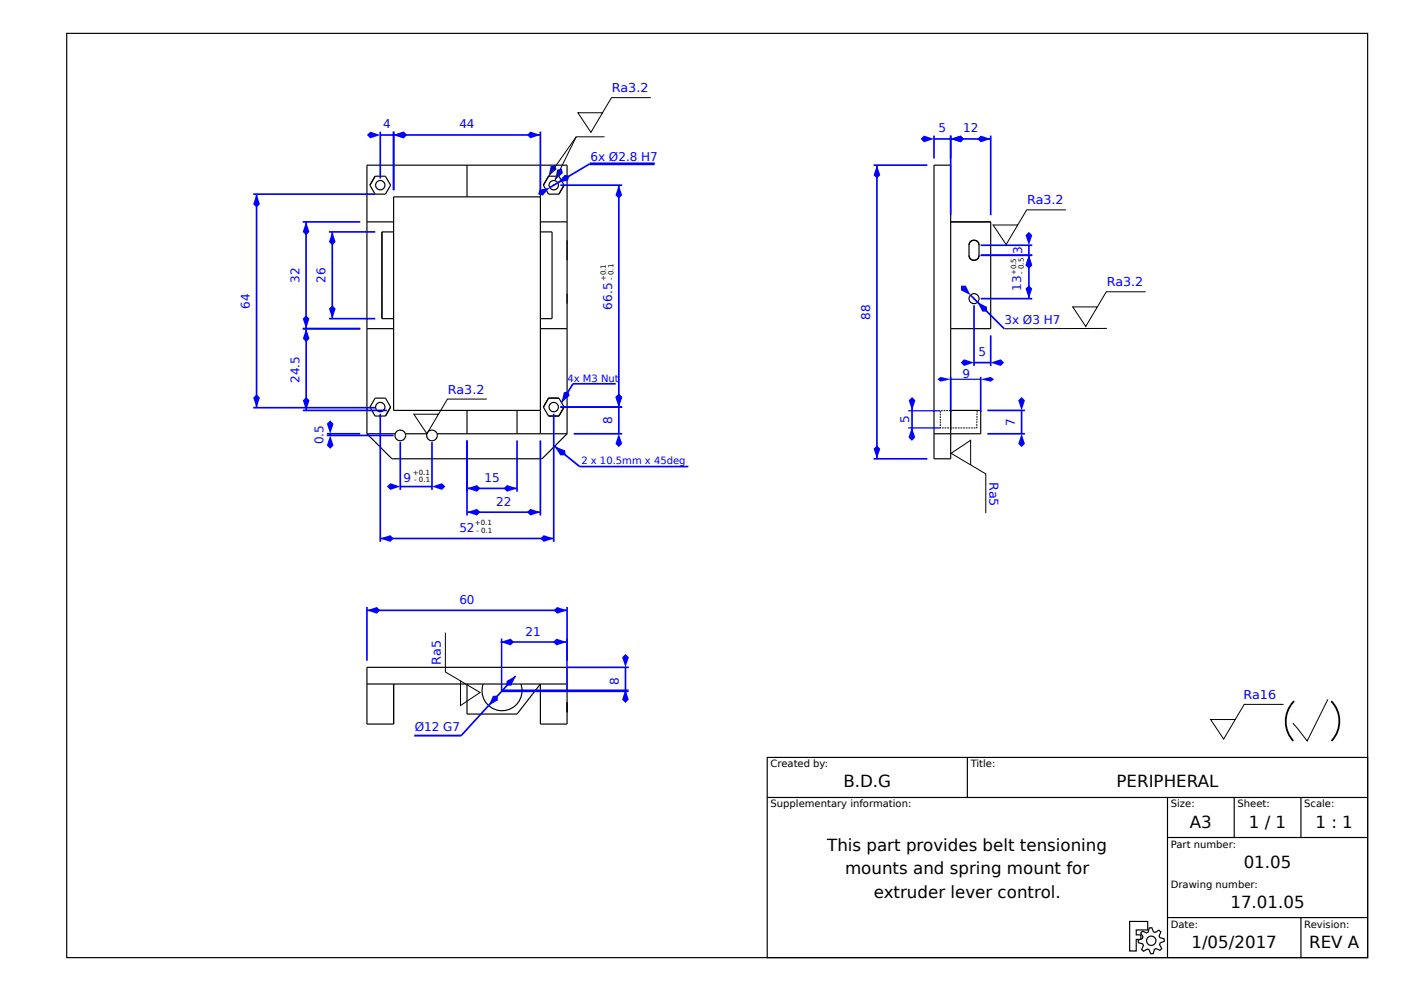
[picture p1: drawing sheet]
<svg xmlns="http://www.w3.org/2000/svg" width="420mm" height="297mm" viewBox="0 0 420 297" stroke-linecap="round" stroke-linejoin="round" font-family="sans-serif">
<g fill="none" stroke="#000" stroke-width=".35">
<path d="M20 10h390v277h-390zM112.5 52.8h3l1.6 2.7-1.6 2.7h-3l-1.6-2.7zM140 49.5v9.5M162 49.5v80.5M162 59h-44v64h44M164.4 52.8h3.2l1.5 2.7-1.5 2.7h-3.2l-1.5-2.7zM280 49.5h5v88h-5zM110 66.5h8M118 69.5h-3.5v26h3.5M162 69.5h3.5v26h-3.5M162 66.5h8M285 66.5h12v32h-12"/>
<path d="M291 72.4a1.52 1.52 0 0 1 1.6-.3 1.52 1.52 0 0 1 .9 1.4v3a1.5 1.5 0 0 1-1.5 1.5 1.5 1.5 0 0 1-1.5-1.5v-3zM110 98.5h8M162 98.5h8M112.5 119.3h3l1.6 2.7-1.6 2.7h-3l-1.6-2.7zM164.4 119.3h3.2l1.5 2.7-1.5 2.7h-3.2l-1.5-2.7zM110 130v-80.5h60v80.5M110 130h8.5M110 130l7.5 7.5h45l7.5-7.5M118.5 130a1.6 1.6 0 0 0 1.5 2.1 1.6 1.6 0 0 0 1.5-2.1M118.5 130a1.6 1.6 0 0 1 1.5-1.1 1.6 1.6 0 0 1 1.5 1.1M121.5 130h6.5M128 130a1.6 1.6 0 0 0 1.5 2.1 1.6 1.6 0 0 0 1.5-2.1"/>
<path d="M128 130a1.6 1.6 0 0 1 1.5-1.1 1.6 1.6 0 0 1 1.5 1.1M131 130h39M140 123v7M155 123v7M285 123h9v7h-14M110 205h60M118 205v12h-8v-17h60v17h-8v-12l-7 9h-15v-9M144.8 205a6 6 0 0 0 5.7 8 6 6 0 0 0 5.7-8M230 227h180v60h-180zM230 239h180M290 227v12M350 239v48"/>
<path d="M370 239v12M390 239v12M350 251h60M338.7 276.2h5.4v2.5h-3.5v1.5h1.4v1.3h-1.4v3.5h-1.9zM342.5 279.1l1.2 .5 .5-.2 .3-1.3 .8-.1 .5 1.3 .5 .2 1.1-.7 .6 .5-.5 1.2 .2 .5 1.3 .3v.8l-1.2 .5-.2 .5 .7 1.2-.5 .5-1.3-.5-.4 .2-.4 1.3h-.7l-.5-1.2-.5-.2-1.2 .7-.6-.5 .6-1.2-.3-.5-1.2-.4-.1-.7 1.3-.5 .1-.5-.6-1.2zM350 275h60M390 275v12"/>
<circle cx="114" cy="55.5" r="1.4"/>
<circle cx="166" cy="55.5" r="1.4"/>
<circle cx="292" cy="89.5" r="1.5"/>
<circle cx="114" cy="122" r="1.4"/>
<circle cx="166" cy="122" r="1.4"/>
<circle cx="345.1" cy="281.9" r="1.4"/>
</g>
<path d="M110 181.9v16.1M110 182.9h60M170 181.9v16.1" fill="none" stroke="#00f" stroke-width=".5"/>
<g fill="#00f">
<path d="M167 181.9l3 1-3 1-1-1z"/>
<path d="M110 182.9l3-1 1 1-1 1z"/>
<path d="M165.8 192.4l1-1 3 1-3 1z"/>
<path d="M150.1 192.4l3-1 1 1-1 1z"/>
</g>
<path d="M261.9 49.5h16.1M262.9 49.5v88M261.9 137.5h16.1" fill="none" stroke="#00f" stroke-width=".5"/>
<g fill="#00f">
<path d="M262.9 49.5l1 3-1 1-1-1z"/>
<path d="M262.9 133.5l1 1-1 3-1-3z"/>
</g>
<path d="M296 123h11.3M296 130h11.3M306.3 123v7" fill="none" stroke="#00f" stroke-width=".5"/>
<g fill="#00f">
<path d="M306.3 130l1 3-1 1-1-1z"/>
<path d="M305.3 120l1-1 1 1-1 3z"/>
</g>
<path d="M285 113v10.5M285 113.7h9M294 113v10.5" fill="none" stroke="#00f" stroke-width=".42"/>
<g fill="#00f">
<path d="M281 113.7l1-.7 3 .7-3 .7z"/>
<path d="M294 113.7l3-.7 1 .7-1 .7z"/>
</g>
<path d="M140 132v15.4M155 132v15.4M140 146.4h15" fill="none" stroke="#00f" stroke-width=".5"/>
<g fill="#00f">
<path d="M151 146.4l1-1 3 1-3 1z"/>
<path d="M140 146.4l3-1 1 1-1 1z"/>
</g>
<path d="M140 132v22.5M162 132v22.5M140 153.5h22" fill="none" stroke="#00f" stroke-width=".5"/>
<g fill="#00f">
<path d="M158 153.5l1-1 3 1-3 1z"/>
<path d="M140 153.5l3-1 1 1-1 1z"/>
</g>
<path d="M150.1 192.4h19.7" fill="none" stroke="#00f" stroke-width=".47"/>
<path d="M120 132.5v14.3M129.5 132.5v14.3M120 145.8h9.5" fill="none" stroke="#00f" stroke-width=".5"/>
<g fill="#00f">
<path d="M129.5 145.8l3-1 1 1-1 1z"/>
<path d="M116 145.8l1-1 3 1-3 1z"/>
</g>
<path d="M98 130h10M98 130.5h20M99 130v.5" fill="none" stroke="#00f" stroke-width=".5"/>
<g fill="#00f">
<path d="M99 130.5l1 3-1 1-1-1z"/>
<path d="M99 126l1 1-1 3-1-3z"/>
</g>
<path d="M114 124v38.4M166 124v38.4M114 161.4h52" fill="none" stroke="#00f" stroke-width=".5"/>
<g fill="#00f">
<path d="M162 161.4l1-1 3 1-3 1z"/>
<path d="M114 161.4l3-1 1 1-1 1z"/>
</g>
<path d="M168 122h18.5M172 130h14.5M185.5 122v8" fill="none" stroke="#00f" stroke-width=".5"/>
<g fill="#00f">
<path d="M185.5 130l1 3-1 1-1-1z"/>
<path d="M185.5 118l1 1-1 3-1-3z"/>
</g>
<path d="M118 39.4v17.6M162 39.4v17.6M118 40.4h44M273.4 121.7v8" fill="none" stroke="#00f" stroke-width=".5"/>
<path d="M384.8 211.1h-11.8l-6.2 10.4-3.9-5.9h7.4M398.1 209.6l-6.2 12.5-4.3-5.4" fill="none" stroke="#000" stroke-width=".3"/>
<path d="M387.7 210.4a8.1 8.1 0 0 1 10.8-.8 8.1 8.1 0 0 1 2 10.6 8 8 0 0 1-10.1 3.7 8 8 0 0 1-4.7-9.7 8.5 8.5 0 0 1 2-3.8z" fill="none" stroke="#000" stroke-width=".54" stroke-dasharray="13 13" stroke-linecap="butt"/>
<g fill="#00f">
<path d="M159 39.4l3 1-3 1-1-1z"/>
<path d="M118 40.4l3-1 1 1-1 1z"/>
</g>
<path d="M168 55.5h18.5M185.5 55.5v66.5M168 122h18.5" fill="none" stroke="#00f" stroke-width=".5"/>
<g fill="#00f">
<path d="M185.5 118l1 1-1 3-1-3z"/>
<path d="M185.5 55.5l1 3-1 1-1-1z"/>
</g>
<path d="M98.6 69.5h13.9M99.6 69.5v26M98.6 95.5h13.9" fill="none" stroke="#00f" stroke-width=".5"/>
<g fill="#00f">
<path d="M98.6 92.5l1-1 1 1-1 3z"/>
<path d="M99.6 69.5l1 3-1 1-1-1z"/>
</g>
<path d="M90.8 66.5h17.2M91.8 66.5v32M90.8 98.5h17.2" fill="none" stroke="#00f" stroke-width=".5"/>
<g fill="#00f">
<path d="M90.8 95.5l1-1 1 1-1 3z"/>
<path d="M91.8 66.5l1 3-1 1-1-1z"/>
</g>
<path d="M75.9 58.2h36.6M76.9 58.2v64M75.9 122.2h36.6" fill="none" stroke="#00f" stroke-width=".5"/>
<g fill="#00f">
<path d="M75.9 119.2l1-1 1 1-1 3z"/>
<path d="M76.9 58.2l1 3-1 1-1-1z"/>
<circle cx="166" cy="55.5" r=".25"/>
</g>
<path d="M164.8 56.2l12-7.1z" fill="#000" stroke="#00f" stroke-width=".5"/>
<g fill="#00f">
<path d="M169.3 52.4l1.3 .3-.3 1.4-3.1 .7z"/>
<path d="M161.7 56.9l3.1-.7-2.1 2.4-1.3-.3z"/>
</g>
<path d="M176.8 49.1h19.5" fill="none" stroke="#00f" stroke-width=".81" stroke-linecap="butt"/>
<g fill="#00f">
<path d="M167 50.9l1.4-.4 .4 1.4-2.4 2.1z"/>
<path d="M165.1 49.7l1.4-.3 .3 1.3-2.4 2.1z"/>
</g>
<path d="M145.9 119.6h-11.8l-6.1 10.4-3.9-5.9h7.4M133.5 189.6v11.8l10.4 6.1-5.8 4v-7.4" fill="none" stroke="#000" stroke-width=".3"/>
<path d="M166.3 133.7l7.5 6.1z" fill="#000" stroke="#00f" stroke-width=".52"/>
<path d="M166.3 133.7l3.1 1.3 .1 1.4-1.5 .1z" fill="#00f"/>
<path d="M173.8 139.8h32.6" fill="none" stroke="#00f" stroke-width=".52"/>
<circle cx="150.6" cy="207" r=".25" fill="#00f"/>
<path d="M154.6 202.6l-16.3 17.9z" fill="#000" stroke="#00f" stroke-width=".5"/>
<g fill="#00f">
<path d="M147.8 208.5h1.4l.1 1.4-2.8 1.5z"/>
<path d="M151.8 204.1l2.8-1.5-1.3 2.9h-1.4z"/>
</g>
<path d="M124.2 220.5h14.1" fill="none" stroke="#00f" stroke-width=".58"/>
<path d="M280 40.6v6.9M280 41.6h5M285 40.6v6.9" fill="none" stroke="#00f" stroke-width=".5"/>
<g fill="#00f">
<path d="M285 41.6l3-1 1 1-1 1z"/>
<path d="M277 40.6l3 1-3 1-1-1z"/>
</g>
<path d="M285 40.6v23.9M285 41.6h12M297 40.6v23.9" fill="none" stroke="#00f" stroke-width=".5"/>
<g fill="#00f">
<path d="M293 41.6l1-1 3 1-3 1z"/>
<path d="M285 41.6l3-1 1 1-1 1z"/>
</g>
<path d="M294 76.5h15.4M308.4 76.5v13M294 89.5h15.4" fill="none" stroke="#00f" stroke-width=".5"/>
<g fill="#00f">
<path d="M308.4 76.5l1 3-1 1-1-1z"/>
<path d="M307.4 86.5l1-1 1 1-1 3z"/>
</g>
<path d="M294 76.5h15.4M294 73.5h15.4M308.4 73.5v3" fill="none" stroke="#00f" stroke-width=".5"/>
<g fill="#00f">
<path d="M308.4 69.5l1 1-1 3-1-3z"/>
<path d="M308.4 76.5l1 3-1 1-1-1z"/>
</g>
<path d="M292 91.5v18.2M292 108.7h5M297 100.5v9.2" fill="none" stroke="#00f" stroke-width=".5"/>
<g fill="#00f">
<path d="M297 108.7l3-1 1 1-1 1z"/>
<path d="M289 107.7l3 1-3 1-1-1z"/>
</g>
<path d="M291 139.3v-7.4l-5.9 4 10.4 6.1v11.8" fill="none" stroke="#000" stroke-width=".3"/>
<path d="M90.8 98.5h17.2M91.8 98.5v24.5M90.8 123h25.2" fill="none" stroke="#00f" stroke-width=".5"/>
<g fill="#00f">
<path d="M91.8 98.5l1 3-1 1-1-1z"/>
<path d="M90.8 120l1-1 1 1-1 3z"/>
</g>
<path d="M114 39.5v14M118 39.5v17.5M114 40.5h4" fill="none" stroke="#00f" stroke-width=".5"/>
<g fill="#00f">
<path d="M110 40.5l1-1 3 1-3 1z"/>
<path d="M118 40.5l3-1 1 1-1 1z"/>
<circle cx="292" cy="89.5" r=".25"/>
</g>
<path d="M290.9 88.4l10.2 10.1z" fill="#000" stroke="#00f" stroke-width=".5"/>
<g fill="#00f">
<path d="M293.1 90.6l2.8 1.4v1.4h-1.4z"/>
<path d="M288.1 85.6h1.4l1.4 2.8-2.8-1.4z"/>
</g>
<path d="M319.6 62.9h-11.8l-6.2 10.4-3.9-5.9h7.4M331.8 98.4l-30.7 .1M343.4 87.4h-11.7l-6.2 10.4-3.9-5.8h7.4" fill="none" stroke="#000" stroke-width=".3"/>
<path d="M171.8 115l-3.5 5.7z" fill="#000" stroke="#00f" stroke-width=".5"/>
<path d="M169 117.6l1.4-.4 .3 1.4-2.4 2.1z" fill="#00f"/>
<path d="M171.8 115h12.8M170 200h18.5M187.5 200v8" fill="none" stroke="#00f" stroke-width=".5"/>
<path d="M150.4 191.4v15.6zM170 191.3v15.7z" fill="#000" stroke="#00f" stroke-width=".39"/>
<path d="M150.4 207h38.1" fill="none" stroke="#00f" stroke-width=".81" stroke-linecap="butt"/>
<g fill="#00f">
<path d="M187.5 206.7l1 3-1 1-1-1z"/>
<path d="M186.5 197l1-1 1 1-1 3z"/>
</g>
<path d="M285 123l-3.1 .1v5.1h10.9l.1-5.3" fill="none" stroke="#000" stroke-width=".3" stroke-dasharray=".5 .3" stroke-linecap="butt"/>
<path d="M272.3 123.1h9.6" fill="none" stroke="#00f" stroke-width=".37"/>
<g fill="#00f">
<path d="M273.4 119l1 1-1 3-1-3z"/>
<path d="M273.4 128.1l1 3-1 1-1-1z"/>
</g>
<path d="M272.3 128.2h9.6" fill="none" stroke="#00f" stroke-width=".37"/>
<path d="M195.1 29.3h-11.8l-6.1 10.4-4-5.9h7.4M172.7 41l-8.3 11.8M181.2 41h-8.5l-6.3 13" fill="none" stroke="#000" stroke-width=".3"/>
<g font-size="5">
<text x="252.8" y="236">B.D.G</text>
<text x="334.7" y="236">PERIPHERAL</text>
<text x="356.7" y="248">A3</text>
<text x="374.4" y="248">1 / 1</text>
<text x="394.4" y="248">1 : 1</text>
<text x="248" y="255">This part provides belt tensioning</text>
<text x="253.3" y="262">mounts and spring mount for</text>
<text x="372.8" y="260">01.05</text>
<text x="261.9" y="269">extruder lever control.</text>
<text x="368.9" y="272">17.01.05</text>
<text x="357.2" y="284">1/05/2017</text>
<text x="392.4" y="284">REV A</text>
</g>
<g font-size="3.7" fill="#00f">
<text x="183.5" y="27.6">Ra3.2</text>
<text x="307.9" y="61.3">Ra3.2</text>
<text x="331.8" y="85.8">Ra3.2</text>
<text x="134.3" y="118">Ra3.2</text>
<text x="296.6" y="144.5" transform="rotate(90 296.6 144.5)">Ra5</text>
<text x="132.2" y="199.3" transform="rotate(-90 132.2 199.3)">Ra5</text>
<text x="372.8" y="209.4">Ra16</text>
</g>
<g font-size="3.6" fill="#00f">
<text x="114.9" y="38.5">4</text>
<text x="137.7" y="38.4">44</text>
<text x="281.4" y="39.6">5</text>
<text x="288.7" y="39.6">12</text>
<text x="177" y="48.2">6x Ø2.8 H7</text>
<text x="306.4" y="76.1" transform="rotate(-90 306.4 76.1)">3</text>
<text x="89.8" y="84.8" transform="rotate(-90 89.8 84.8)">32</text>
<text x="97.6" y="84.8" transform="rotate(-90 97.6 84.8)">26</text>
<text x="306.1" y="87.1" transform="rotate(-90 306.1 87.1)">13</text>
<text x="74.9" y="92.5" transform="rotate(-90 74.9 92.5)">64</text>
<text x="183.5" y="92.8" transform="rotate(-90 183.5 92.8)">66.5</text>
<text x="260.9" y="95.8" transform="rotate(-90 260.9 95.8)">88</text>
<text x="301.1" y="97">3x Ø3 H7</text>
<text x="293.4" y="106.7">5</text>
<text x="288.6" y="113.1">9</text>
<text x="89.8" y="114.8" transform="rotate(-90 89.8 114.8)">24.5</text>
<text x="183.5" y="127.1" transform="rotate(-90 183.5 127.1)">8</text>
<text x="272.5" y="126.8" transform="rotate(-90 272.5 126.8)">5</text>
<text x="304.3" y="127.6" transform="rotate(-90 304.3 127.6)">7</text>
<text x="97" y="133.1" transform="rotate(-90 97 133.1)">0.5</text>
<text x="121" y="144.4">9</text>
<text x="145.2" y="144.4">15</text>
<text x="148.7" y="151.5">22</text>
<text x="137.7" y="159.4">52</text>
<text x="137.7" y="180.9">60</text>
<text x="157.6" y="190.5">21</text>
<text x="185.5" y="205.1" transform="rotate(-90 185.5 205.1)">8</text>
<text x="124.3" y="219.2">Ø12 G7</text>
</g>
<g font-size="3" fill="#00f">
<text x="170.1" y="114.4">4x M3 Nut</text>
<text x="174.3" y="139">2 x 10.5mm x 45deg</text>
</g>
<g font-size="3">
<text x="231" y="230">Created by:</text>
<text x="291" y="230">Title:</text>
<text x="231" y="242">Supplementary information:</text>
<text x="351" y="242">Size:</text>
<text x="371" y="242">Sheet:</text>
<text x="391" y="242">Scale:</text>
<text x="351" y="254">Part number:</text>
<text x="351" y="266">Drawing number:</text>
<text x="351" y="278">Date:</text>
<text x="391" y="278">Revision:</text>
</g>
<g font-size="2.1">
<text x="183.9" y="83.9" transform="rotate(-90 183.9 83.9)">- 0.1</text>
<text x="304.7" y="82.5" transform="rotate(-90 304.7 82.5)">+0.5</text>
<text x="306.9" y="82.1" transform="rotate(-90 306.9 82.1)">- 0.5</text>
<text x="181.6" y="84.3" transform="rotate(-90 181.6 84.3)">+0.1</text>
<text x="123.7" y="142.2">+0.1</text>
<text x="124.2" y="144.5">- 0.1</text>
<text x="142.4" y="157.3">+0.1</text>
<text x="142.8" y="159.6">- 0.1</text>
</g>
</svg>
